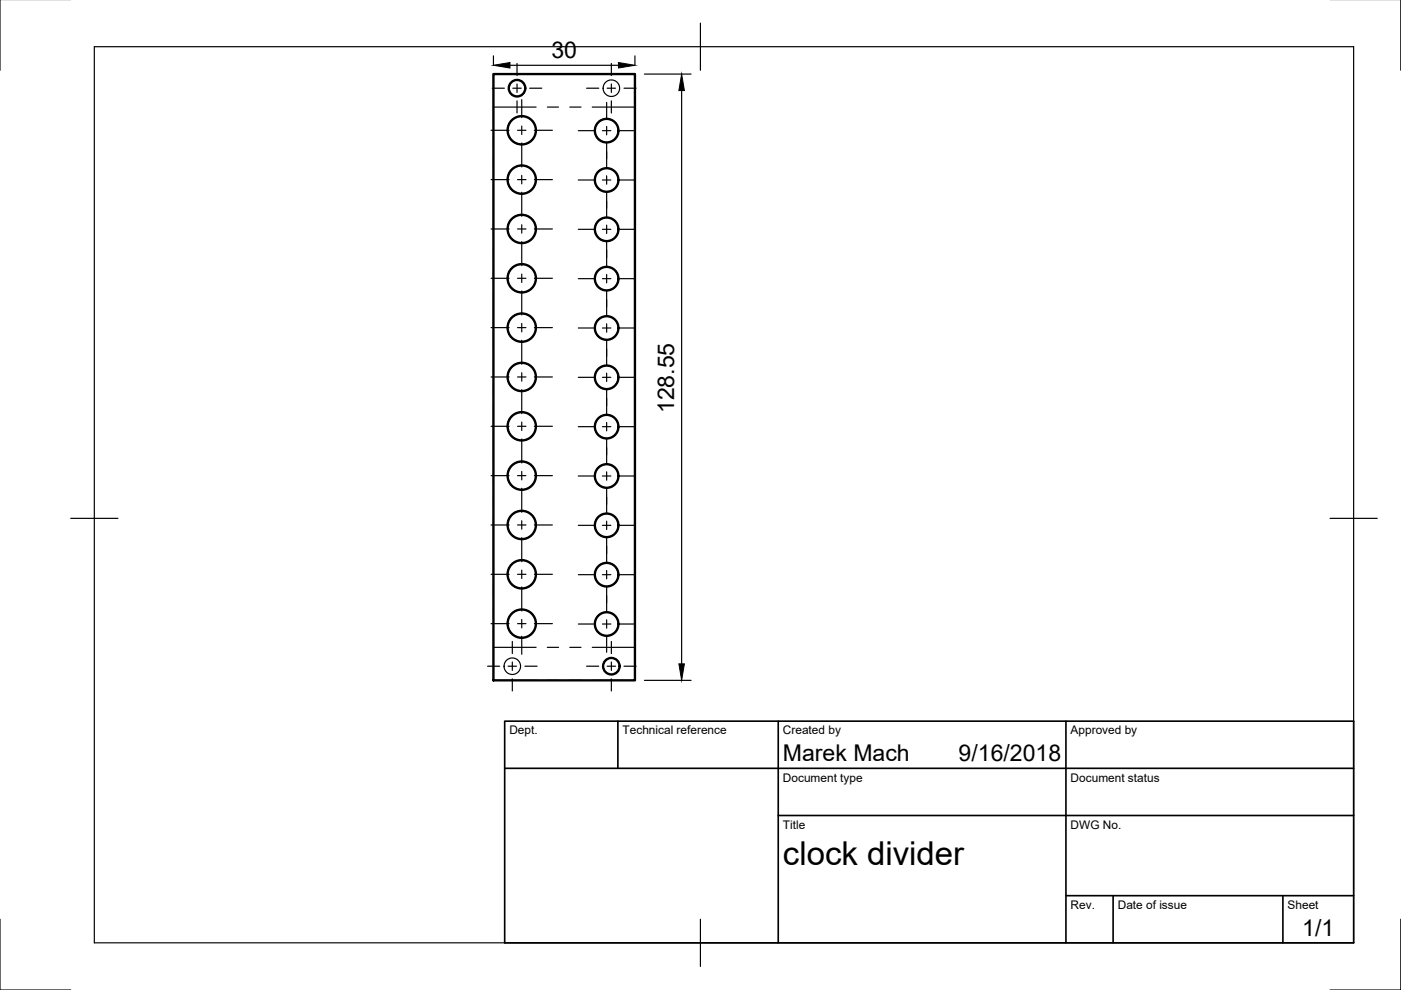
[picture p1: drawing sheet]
<svg xmlns="http://www.w3.org/2000/svg" width="297mm" height="210mm" viewBox="0 0 297 210" stroke-linecap="round" stroke-linejoin="round" font-family="sans-serif">
<!-- layer: Reference -->
<g fill="none" stroke="#000" stroke-width=".25">
<path d="M113.7 15.7h-9.1v10.7M116 15.7h2.4M120.8 15.7h2.4M125.6 15.7h9v10.7M104.6 28.8v2.4M104.6 33.5v2.4M104.6 38.3v11.9M104.6 22.7h9.1M116 22.7h2.4M120.8 22.7h2.4M125.6 22.7h9M134.6 28.8v2.4"/>
<path d="M134.6 33.5v2.4M134.6 38.3v11.9M104.6 52.6v2.4M104.6 57.4v2.3M134.6 52.6v2.4M134.6 57.4v2.3M104.6 62.1v11.9M104.6 76.4v2.4M134.6 62.1v11.9M134.6 76.4v2.4M104.6 81.2v2.3M104.6 85.9v11.9"/>
<path d="M134.6 81.2v2.3M134.6 85.9v11.9M104.6 100.2v2.4M104.6 105v2.4M104.6 109.7v11.9M134.6 100.2v2.4M134.6 105v2.4M134.6 109.7v11.9M104.6 133.6v10.7h9.1M104.6 124v2.4M104.6 128.8v2.4M104.6 137.3h9.1"/>
<path d="M116 137.3h2.4M120.8 137.3h2.4M125.6 137.3h9M134.6 124v2.4M134.6 128.8v2.4M134.6 133.6v10.7h-9M116 144.3h2.4M120.8 144.3h2.4"/>
<circle cx="109.6" cy="18.7" r="1.75"/>
<circle cx="129.6" cy="18.7" r="1.75"/>
<circle cx="110.6" cy="38.1" r="3"/>
<circle cx="110.6" cy="27.6" r="3"/>
<circle cx="128.6" cy="27.7" r="2.5"/>
<circle cx="128.6" cy="38.2" r="2.5"/>
<circle cx="110.6" cy="59" r="3"/>
<circle cx="110.6" cy="48.5" r="3"/>
<circle cx="128.6" cy="59.1" r="2.5"/>
<circle cx="128.6" cy="48.6" r="2.5"/>
<circle cx="110.6" cy="69.5" r="3"/>
<circle cx="110.6" cy="79.9" r="3"/>
<circle cx="128.6" cy="69.5" r="2.5"/>
<circle cx="110.6" cy="90.4" r="3"/>
<circle cx="128.6" cy="80" r="2.5"/>
<circle cx="128.6" cy="90.5" r="2.5"/>
<circle cx="110.6" cy="111.3" r="3"/>
<circle cx="110.6" cy="100.8" r="3"/>
<circle cx="128.6" cy="100.9" r="2.5"/>
<circle cx="128.6" cy="111.4" r="2.5"/>
<circle cx="110.6" cy="121.8" r="3"/>
<circle cx="110.6" cy="132.2" r="3"/>
<circle cx="128.6" cy="132.3" r="2.5"/>
<circle cx="128.6" cy="121.8" r="2.5"/>
<circle cx="108.6" cy="141.3" r="1.75"/>
<circle cx="129.6" cy="141.3" r="1.75"/>
</g>
<!-- layer: Visible -->
<g fill="none" stroke="#000" stroke-width=".5">
<path d="M104.6 15.7h30v128.6h-30z"/>
<circle cx="109.6" cy="18.7" r="1.75"/>
<circle cx="110.6" cy="38.1" r="3"/>
<circle cx="110.6" cy="27.6" r="3"/>
<circle cx="128.6" cy="27.7" r="2.5"/>
<circle cx="128.6" cy="38.2" r="2.5"/>
<circle cx="110.6" cy="48.5" r="3"/>
<circle cx="110.6" cy="59" r="3"/>
<circle cx="128.6" cy="59.1" r="2.5"/>
<circle cx="128.6" cy="48.6" r="2.5"/>
<circle cx="110.6" cy="79.9" r="3"/>
<circle cx="110.6" cy="69.5" r="3"/>
<circle cx="128.6" cy="69.5" r="2.5"/>
<circle cx="110.6" cy="90.4" r="3"/>
<circle cx="128.6" cy="90.5" r="2.5"/>
<circle cx="128.6" cy="80" r="2.5"/>
<circle cx="110.6" cy="100.8" r="3"/>
<circle cx="110.6" cy="111.3" r="3"/>
<circle cx="128.6" cy="111.4" r="2.5"/>
<circle cx="128.6" cy="100.9" r="2.5"/>
<circle cx="110.6" cy="132.2" r="3"/>
<circle cx="110.6" cy="121.8" r="3"/>
<circle cx="128.6" cy="121.8" r="2.5"/>
<circle cx="128.6" cy="132.3" r="2.5"/>
<circle cx="129.6" cy="141.3" r="1.75"/>
</g>
<!-- layer: Border -->
<path d="M0 -.1v15M297 -.1v15M20 9.9h267v190h-267zM148.5 4.9v10M15 109.9h10M282 109.9h10M0 194.9v15h15M148.5 194.9v10M297 194.9v15h-15" fill="none" stroke="#000" stroke-width=".25"/>
<!-- layer: TitleBlock -->
<path d="M107 152.9h180v47h-180zM131 152.9v10M165 152.9v47M226 152.9v47M107 162.9h180M165 172.9h122M226 189.9h61M236 189.9v10M272 189.9v10" fill="none" stroke="#000" stroke-width=".35"/>
<!-- layer: Center Lines -->
<g fill="none" stroke="#000" stroke-width=".25">
<path d="M104.4 18.7h2.5M108.7 18.7h1.8M109.6 13.5v2.5M109.6 17.8v1.8M112.3 18.7h2.6M124.4 18.7h2.5M128.7 18.7h1.8M129.6 13.5v2.5M129.6 17.8v1.8M132.3 18.7h2.6M104.1 27.6h3.8M104.1 38.1h3.8"/>
<path d="M109.6 21.4v2.6M109.7 27.6h1.8M109.7 38.1h1.8M110.6 21.1v3.8M110.6 26.7v1.8M110.6 30.3v5.1M110.6 37.2v1.8M113.3 27.6h3.8M113.3 38.1h3.8M122.6 27.7h3.3M122.6 38.2h3.3M127.7 27.7h1.8"/>
<path d="M127.7 38.2h1.8M128.6 21.7v3.3M128.6 26.8v1.8M128.6 30.4v5.1M128.6 37.3v1.8M129.6 21.4v2.6M131.3 27.7h3.3M131.3 38.2h3.3M104.1 59h3.8M104.1 48.5h3.8M109.7 59h1.8M109.7 48.5h1.8"/>
<path d="M110.6 40.8v5.1M110.6 47.7v1.7M110.6 51.2v5.1M110.6 58.1v1.8M113.3 59h3.8M113.3 48.5h3.8M122.6 48.6h3.3M122.6 59.1h3.3M127.7 48.6h1.8M127.7 59.1h1.8M128.6 40.8v5.1M128.6 47.7v1.8"/>
<path d="M128.6 51.3v5.1M128.6 58.2v1.8M131.3 48.6h3.3M131.3 59.1h3.3M104.1 69.5h3.8M104.1 79.9h3.8M109.7 69.5h1.8M109.7 79.9h1.8M110.6 61.7v5.1M110.6 68.6v1.8M110.6 72.1v5.1M110.6 79v1.8"/>
<path d="M113.3 69.5h3.8M113.3 79.9h3.8M122.6 69.5h3.3M127.7 69.5h1.8M128.6 61.8v5.1M128.6 68.7v1.7M128.6 72.2v5.1M128.6 79.1v1.8M131.3 69.5h3.3M104.1 90.4h3.8M109.7 90.4h1.8M110.6 82.6v5.1"/>
<path d="M110.6 89.5v1.8M110.6 93.1v5.1M110.6 100v1.7M113.3 90.4h3.8M122.6 80h3.3M122.6 90.5h3.3M127.7 80h1.8M127.7 90.5h1.8M128.6 82.7v5.1M128.6 89.6v1.8M128.6 93.1v5.1M131.3 80h3.3"/>
<path d="M131.3 90.5h3.3M104.1 100.8h3.8M104.1 111.3h3.8M109.7 100.8h1.8M109.7 111.3h1.8M110.6 103.5v5.1M110.6 110.4v1.8M110.6 114v5.1M113.3 100.8h3.8M113.3 111.3h3.8M122.6 100.9h3.3M122.6 111.4h3.3"/>
<path d="M127.7 100.9h1.8M127.7 111.4h1.8M128.6 100v1.8M128.6 103.6v5.1M128.6 110.5v1.8M128.6 114.1v5.1M131.3 100.9h3.3M131.3 111.4h3.3M104.1 132.2h3.8M104.1 121.8h3.8M108.6 136v2.6M109.7 132.2h1.8"/>
<path d="M109.7 121.8h1.8M110.6 120.9v1.8M110.6 124.4v5.1M110.6 131.3v1.8M110.6 134.9v3.8M113.3 132.2h3.8M113.3 121.8h3.8M122.6 121.8h3.3M122.6 132.3h3.3M127.7 121.8h1.8M127.7 132.3h1.8M128.6 121v1.7"/>
<path d="M128.6 124.5v5.1M128.6 131.4v1.8M128.6 135v3.3M129.6 136v2.6M131.3 121.8h3.3M131.3 132.3h3.3M103.4 141.3h2.5M107.7 141.3h1.8M108.6 140.4v1.7M108.6 143.9v2.6M111.3 141.3h2.6M124.4 141.3h2.5"/>
<path d="M128.7 141.3h1.8M129.6 140.4v1.7M129.6 143.9v2.6M132.3 141.3h2.6"/>
</g>
<!-- layer: Dimensions -->
<path d="M104.6 11.8v1.9M108.1 13.8h23M134.6 11.8v1.9M136.6 15.7h9.9M144.5 19.2v121.6M136.6 144.3h9.9" fill="none" stroke="#000" stroke-width=".25"/>
<path d="M104.6 13.8l3.5-.5v1.1zM131.1 13.3l3.5 .5-3.5 .6zM144.5 15.7l.6 3.5h-1.2zM143.9 140.8h1.2l-.6 3.5z" fill="#000" stroke="#000" stroke-width=".21"/>
<text font-size="7" x="166" y="183.4">clock divider</text>
<g font-size="4.9">
<text x="116.9" y="12.3">30</text>
<text x="143" y="87.6" transform="rotate(-90 143 87.6)">128.55</text>
<text x="166" y="161.4">Marek Mach</text>
<text x="203.2" y="161.4">9/16/2018</text>
<text x="276.1" y="198.6">1/1</text>
</g>
<g font-size="2.5">
<text x="108" y="155.7">Dept.</text>
<text x="132" y="155.7">Technical reference</text>
<text x="166" y="155.7">Created by</text>
<text x="227" y="155.7">Approved by</text>
<text x="166" y="165.7">Document type</text>
<text x="227" y="165.7">Document status</text>
<text x="166" y="175.7">Title</text>
<text x="227" y="175.7">DWG No.</text>
<text x="227" y="192.7">Rev.</text>
<text x="237" y="192.7">Date of issue</text>
<text x="273" y="192.7">Sheet</text>
</g>
</svg>
